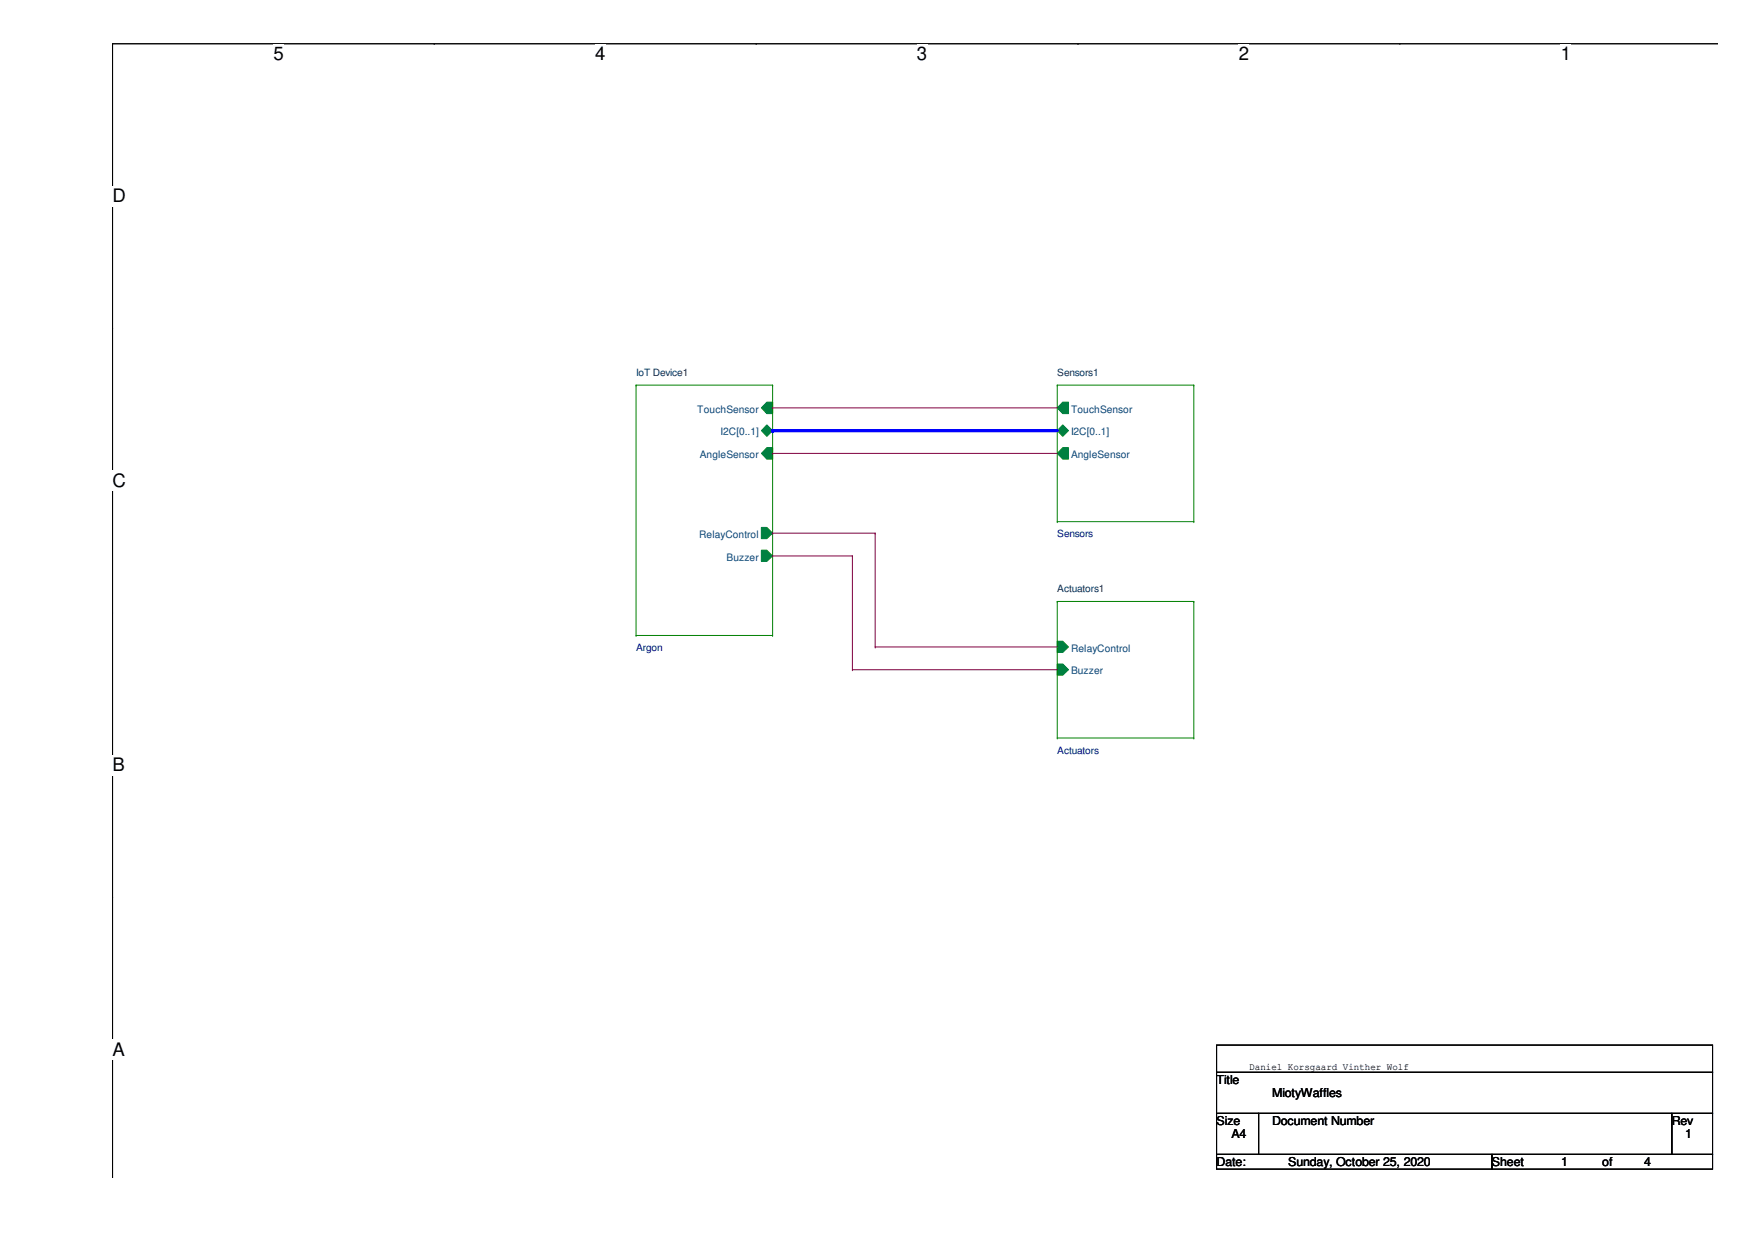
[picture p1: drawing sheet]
<svg xmlns="http://www.w3.org/2000/svg" width="297mm" height="210mm" viewBox="0 0 297 210" stroke-linecap="round" stroke-linejoin="round" font-family="sans-serif">
<path d="M290.8 7.4h-271.7v192" fill="none" stroke="#000" stroke-width=".17"/>
<path d="M46.3 7.4h1.7v3.5h-1.7z" fill="#fff"/>
<path d="M73.5 7.4h.1" fill="none" stroke="#000" stroke-width=".17"/>
<path d="M100.7 7.4h1.7v3.5h-1.7z" fill="#fff"/>
<path d="M128 7.4h.1" fill="none" stroke="#000" stroke-width=".17"/>
<path d="M155.2 7.4h1.7v3.5h-1.7z" fill="#fff"/>
<path d="M182.5 7.4h.1" fill="none" stroke="#000" stroke-width=".17"/>
<path d="M209.7 7.4h1.7v3.5h-1.7z" fill="#fff"/>
<path d="M236.9 7.4h.1" fill="none" stroke="#000" stroke-width=".17"/>
<g fill="#fff">
<path d="M264.2 7.4h1.7v3.5h-1.7z"/>
<path d="M19.1 31.5h2.2v3.4h-2.2z"/>
<path d="M19.1 79.6h2.2v3.5h-2.2z"/>
</g>
<path d="M19.1 55.5h.1" fill="none" stroke="#000" stroke-width=".17"/>
<path d="M19.1 127.8h2v3.4h-2z" fill="#fff"/>
<path d="M19.1 103.7h.1" fill="none" stroke="#000" stroke-width=".17"/>
<path d="M19.1 175.9h2v3.5h-2z" fill="#fff"/>
<path d="M19.1 151.8h.1M205.9 176.9h84v4.6h-84zM205.9 181.5h84v7h-84zM205.9 188.5h7.1v6.9h-7.1zM205.9 195.4h46.6v2.5h-46.6zM213 188.5h70v6.9h-70zM252.5 195.4h37.4v2.5h-37.4zM283 188.5h6.9v6.9h-6.9z" fill="none" stroke="#000" stroke-width=".17"/>
<path d="M129.8 71.9l1 1-1 1-.9-1z" fill-rule="evenodd" fill="#008040"/>
<path d="M129.8 71.9l1 1-1 1-.9-1z" fill="none" stroke="#008040" stroke-width=".17"/>
<path d="M129.8 68.1h1v1.9h-1l-.9-1z" fill-rule="evenodd" fill="#008040"/>
<path d="M129.8 68.1h1v1.9h-1l-.9-1z" fill="none" stroke="#008040" stroke-width=".17"/>
<path d="M129.8 75.8h1v1.9h-1l-.9-1z" fill-rule="evenodd" fill="#008040"/>
<path d="M129.8 75.8h1v1.9h-1l-.9-1z" fill="none" stroke="#008040" stroke-width=".17"/>
<path d="M128.9 89.3h.9l1 1-1 .9h-.9z" fill-rule="evenodd" fill="#008040"/>
<path d="M128.9 89.3h.9l1 1-1 .9h-.9z" fill="none" stroke="#008040" stroke-width=".17"/>
<path d="M128.9 93.1h.9l1 1-1 .9h-.9z" fill-rule="evenodd" fill="#008040"/>
<path d="M128.9 93.1h.9l1 1-1 .9h-.9z" fill="none" stroke="#008040" stroke-width=".17"/>
<path d="M107.7 65.2h.1M107.7 65.2h23.1M107.7 65.2v42.4M130.8 65.2h.1M130.8 65.2v42.4M107.7 107.6h.1M107.7 107.6h23.1M130.8 107.6h.1" fill="none" stroke="#008000" stroke-width=".17"/>
<path d="M179.9 71.9l.9 1-.9 1-1-1z" fill-rule="evenodd" fill="#008040"/>
<path d="M179.9 71.9l.9 1-.9 1-1-1z" fill="none" stroke="#008040" stroke-width=".17"/>
<path d="M179.9 68.1h.9v1.9h-.9l-1-1z" fill-rule="evenodd" fill="#008040"/>
<path d="M179.9 68.1h.9v1.9h-.9l-1-1z" fill="none" stroke="#008040" stroke-width=".17"/>
<path d="M179.9 75.8h.9v1.9h-.9l-1-1z" fill-rule="evenodd" fill="#008040"/>
<path d="M179.9 75.8h.9v1.9h-.9l-1-1z" fill="none" stroke="#008040" stroke-width=".17"/>
<path d="M178.9 65.2h.1M178.9 65.2h23.2M178.9 65.2v23.1M202.1 65.2h.1M202.1 65.2v23.1M178.9 88.3h.1M178.9 88.3h23.2M202.1 88.3h.1" fill="none" stroke="#008000" stroke-width=".17"/>
<path d="M178.9 108.5h1l.9 1-.9 .9h-1z" fill-rule="evenodd" fill="#008040"/>
<path d="M178.9 108.5h1l.9 1-.9 .9h-1z" fill="none" stroke="#008040" stroke-width=".17"/>
<path d="M178.9 112.4h1l.9 1-.9 .9h-1z" fill-rule="evenodd" fill="#008040"/>
<path d="M178.9 112.4h1l.9 1-.9 .9h-1z" fill="none" stroke="#008040" stroke-width=".17"/>
<path d="M178.9 101.8h.1M178.9 101.8h23.2M178.9 101.8v23.1M202.1 101.8h.1M202.1 101.8v23.1M178.9 124.9h.1M178.9 124.9h23.2M202.1 124.9h.1" fill="none" stroke="#008000" stroke-width=".17"/>
<path d="M130.8 69h.1M130.8 76.7h.1M130.8 69h48.1M130.8 76.7h48.1" fill="none" stroke="#800040" stroke-width=".17"/>
<path d="M130.8 72.9h48.1" fill="none" stroke="#00f" stroke-width=".55"/>
<circle cx="130.8" cy="72.9" r=".28" fill="#00f"/>
<path d="M130.8 90.3h.1M130.8 94.1h.1M130.8 90.3h17.3M130.8 94.1h13.5M144.3 94.1h.1M144.3 94.1v19.3M148.1 90.3h.1M148.1 90.3v19.2M144.3 113.4h.1M144.3 113.4h34.6M148.1 109.5h.1M148.1 109.5h30.8" fill="none" stroke="#800040" stroke-width=".17"/>
<g font-size="3.1">
<text x="46.3" y="10.2">5</text>
<text x="100.7" y="10.2">4</text>
<text x="155.2" y="10.2">3</text>
<text x="209.7" y="10.2">2</text>
<text x="264.2" y="10.2">1</text>
<text x="19" y="34.2">D</text>
<text x="19" y="82.4">C</text>
<text x="19" y="130.6">B</text>
<text x="19" y="178.7">A</text>
</g>
<g font-size="2.1">
<text x="205.9" y="183.4">Title</text>
<text x="215.3" y="185.8">MiotyWaffles</text>
<text x="205.9" y="190.4">Size</text>
<text x="215.3" y="190.4">Document Number</text>
<text x="283" y="190.4">Rev</text>
<text x="205.9" y="197.3">Date:</text>
<text x="208.4" y="192.7">A4</text>
<text x="218" y="197.3">Sunday, October 25, 2020</text>
<text x="252.5" y="197.3">Sheet</text>
<text x="264.2" y="197.3">1</text>
<text x="271.2" y="197.3">of</text>
<text x="278.3" y="197.3">4</text>
<text x="285.2" y="192.7">1</text>
</g>
<g font-size="1.7" fill="#004040">
<text x="107.7" y="63.6">IoT Device1</text>
<text x="178.9" y="63.6">Sensors1</text>
<text x="178.9" y="100.2">Actuators1</text>
</g>
<g font-size="1.7" fill="#004080">
<text x="118" y="69.8">TouchSensor</text>
<text x="181.3" y="69.8">TouchSensor</text>
<text x="118.4" y="77.6">AngleSensor</text>
<text x="122" y="73.7">I2C[0..1]</text>
<text x="181.3" y="73.7">I2C[0..1]</text>
<text x="181.3" y="77.6">AngleSensor</text>
<text x="118.3" y="91.1">RelayControl</text>
<text x="123" y="94.9">Buzzer</text>
<text x="181.3" y="110.3">RelayControl</text>
<text x="181.3" y="114.2">Buzzer</text>
</g>
<g font-size="1.7" fill="#000080">
<text x="178.9" y="91">Sensors</text>
<text x="107.7" y="110.2">Argon</text>
<text x="178.9" y="127.6">Actuators</text>
</g>
<text font-size="1.7" x="211.5" y="181.1">Daniel Korsgaard Vinther Wolf</text>
</svg>
